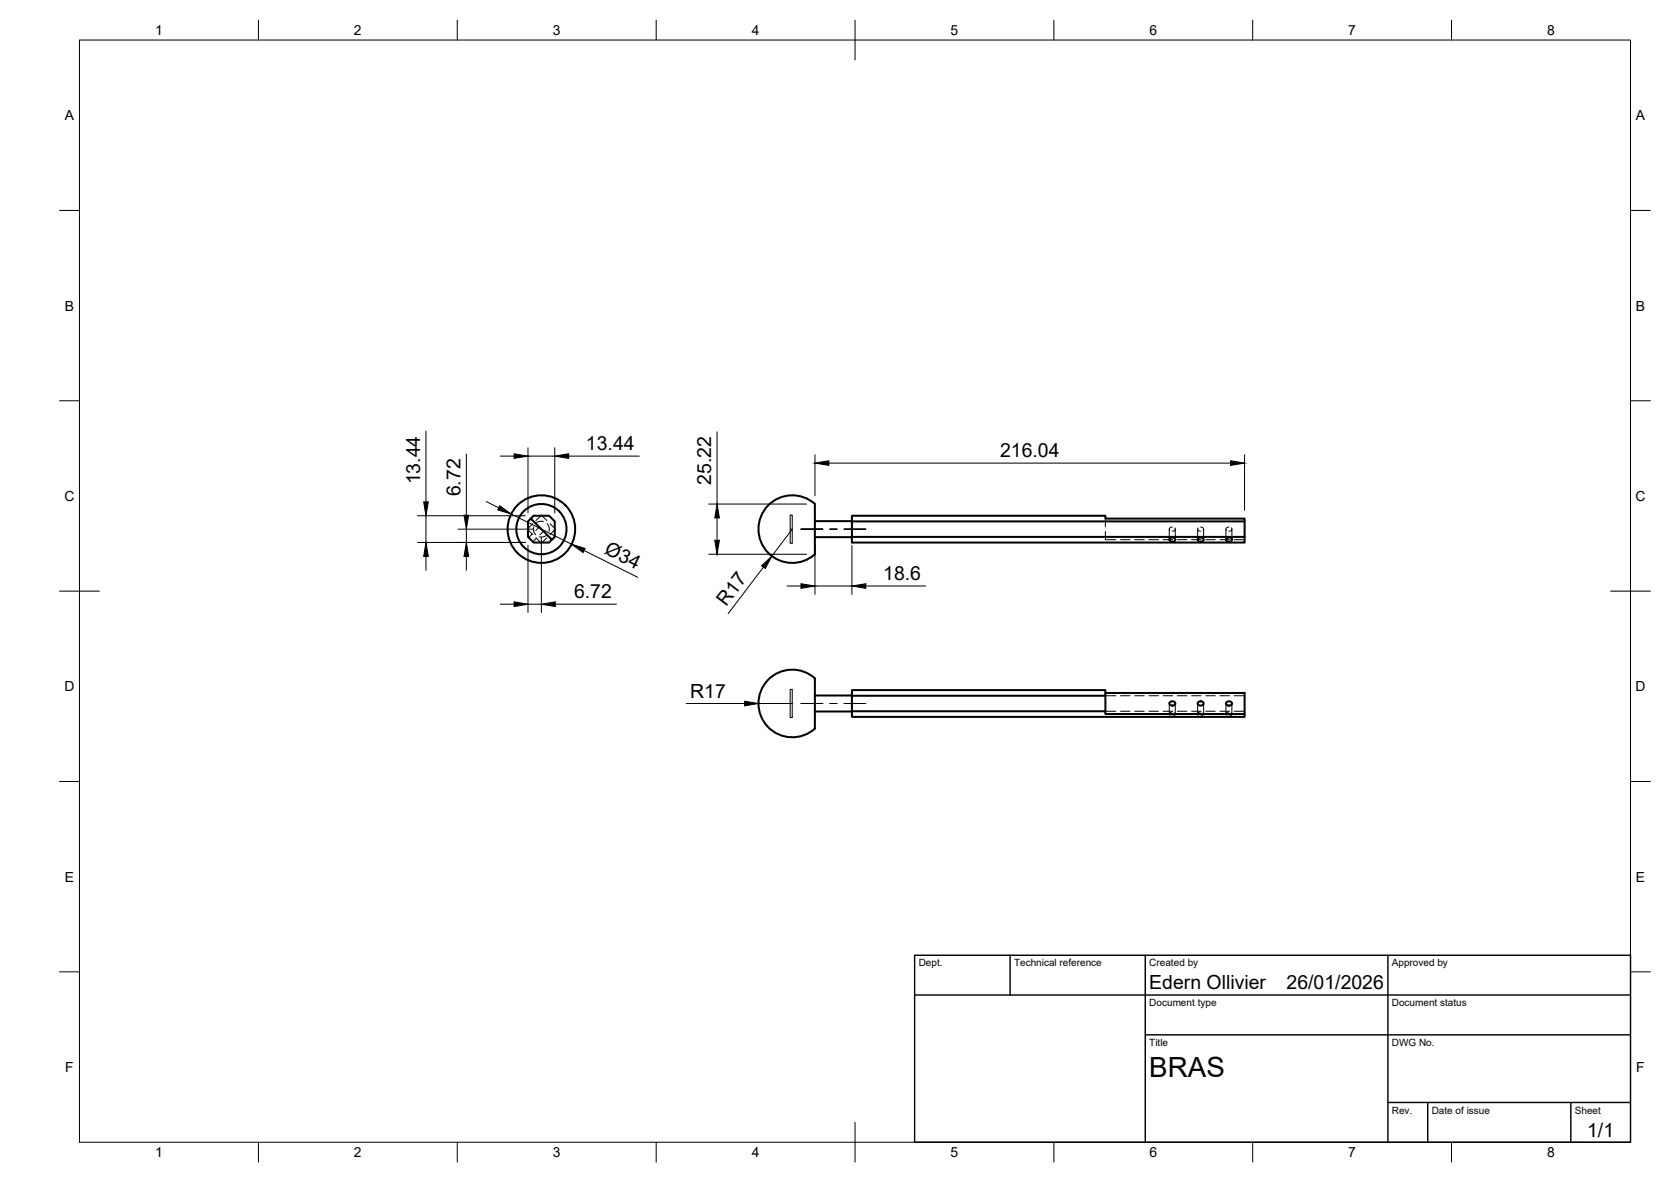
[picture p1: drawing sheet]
<svg xmlns="http://www.w3.org/2000/svg" width="420mm" height="297mm" viewBox="0 0 420 297" stroke-linecap="round" stroke-linejoin="round" font-family="sans-serif">
<!-- layer: Visible -->
<g fill="none" stroke="#000" stroke-width=".51">
<path d="M133.5 130.3l5.3 5.3-.7 .7h-3.9l-1.4-1.4v-3.9l1.4-1.4h3.9l1.4 1.4v3.9l-.7 .7M193.1 127.1a8.3 8.3 0 0 1 11.8-.3v12.3a8.4 8.4 0 0 1-11.8-.2 8.4 8.4 0 0 1 0-11.8zM204.9 131h9.3M204.9 135h9.3M214.2 131h98.7v3.9h-98.7zM214.2 131v-1.4h63.7v.7h35v.7M214.2 134.9v1.4h98.7v-1.4M294.2 135.2a.65 .65 0 0 1 1-.1 .65 .65 0 0 1 .1 .9 .65 .65 0 0 1-.9 .1 .65 .65 0 0 1-.2-.9zM301.4 135.2a.65 .65 0 0 1 .9-.1 .65 .65 0 0 1 .1 .9 .65 .65 0 0 1-.9 .1 .65 .65 0 0 1-.1-.9zM308.5 135.2a.65 .65 0 0 1 .9-.1 .65 .65 0 0 1 .2 .9 .65 .65 0 0 1-1 .1 .65 .65 0 0 1-.1-.9zM193.1 170.9a8.3 8.3 0 0 1 11.8-.3v12.4a8.4 8.4 0 0 1-11.8-.3 8.4 8.4 0 0 1 0-11.8zM204.9 174.8h9.3"/>
<path d="M204.9 178.8h9.3M214.2 178.7h63.7v.7h35v.8h-98.7zM214.2 174.8v3.9M277.9 174.8h-63.7v-1.4h63.7v5.3M277.9 174.1h35v5.3M294.2 176.4a.65 .65 0 0 1 1-.2 .65 .65 0 0 1 .1 1 .65 .65 0 0 1-.9 .1 .65 .65 0 0 1-.2-.9zM301.4 176.4a.65 .65 0 0 1 .9-.2 .65 .65 0 0 1 .1 1 .65 .65 0 0 1-.9 .1 .65 .65 0 0 1-.1-.9zM308.5 176.4a.65 .65 0 0 1 .9-.2 .65 .65 0 0 1 .2 1 .65 .65 0 0 1-1 .1 .65 .65 0 0 1-.1-.9z"/>
<circle cx="136.1" cy="133" r="6.3"/>
<circle cx="136.1" cy="133" r="8.5"/>
</g>
<!-- layer: Hidden -->
<g fill="none" stroke="#000" stroke-width=".25">
<path d="M133.8 134.2l-.9 .9M133.9 131.6l-1.3 1.4 1.3 1.3M134.2 132.4v1.2l.5 .8M134.8 135.2l1.3 1.3 1.4-1.3M134.8 130.8l1.3-1.4 1.4 1.4M134.9 135.3l-.9 .9M135.6 132.4l-.9 1M136.7 131l-1.3 .1-.7 .5M136.7 133.5l-1 .9M137.5 134.4l-.9 .5h-1M137.5 131.6l.6 1-.1 .9M138.3 131.6l1.4 1.4-1.4 1.3"/>
<path d="M198.7 129.4h.5v7.1h-.5zM198.7 133h.5M277.9 133.6v2h2.7M277.9 130.3v2.1M281.7 135.6h2.4M285.3 135.6h2.4M288.9 135.6h2.4M292.5 135.6h2.4M294 133v2.6M294.8 132.4l-.3 .1a.46 .46 0 0 0-.4 .3 .46 .46 0 0 0 .1 .5M295.4 132.7a.55 .55 0 0 1 0 .6 .55 .55 0 0 1-.6 .2M295.5 133v2.6"/>
<path d="M296 135.6h2.4M299.6 135.6h2.4M301.1 133v2.6M301.3 132.7h-.1a.55 .55 0 0 0 .1 .6 .55 .55 0 0 0 .6 .2M301.9 132.4l.2 .1a.48 .48 0 0 1 .5 .2 .48 .48 0 0 1-.1 .6M302.6 133v2.6M303.2 135.6h2.4M306.7 135.6h2.4M308.3 133v2.6M309 132.4l-.3 .1a.46 .46 0 0 0-.4 .3 .46 .46 0 0 0 .1 .5M309.6 132.7a.56 .56 0 0 1 0 .6 .56 .56 0 0 1-.6 .2M309.8 133v2.6"/>
<path d="M310.3 135.6h2.6M198.7 173.3h.5v7h-.5zM198.7 176.8h.5M277.9 174.8h2.7M277.9 178.7h2.7M281.7 174.8h2.4M281.7 178.7h2.4M285.3 174.8h2.4M285.3 178.7h2.4M288.9 174.8h2.4M288.9 178.7h2.4M292.5 174.8h2.4"/>
<path d="M292.5 178.7h2.4M294 176.8v2.6M294.8 178.9l-.4 .1a.45 .45 0 0 0-.2 .8M295.4 179.1a.54 .54 0 0 1 0 .7 .54 .54 0 0 1-.6 .2M295.5 176.8v2.6M296 174.8h2.4M296 178.7h2.4M299.6 174.8h2.4M299.6 178.7h2.4M301.1 176.8v2.6M301.9 178.9h-.1a.51 .51 0 0 0-.6 .3 .51 .51 0 0 0 .1 .6M302.5 179.1a.54 .54 0 0 1 0 .7 .54 .54 0 0 1-.6 .2"/>
<path d="M302.6 176.8v2.6M303.2 174.8h2.4M303.2 178.7h2.4M306.7 174.8h2.4M306.7 178.7h2.4M308.3 176.8v2.6M309 178.9l-.3 .1a.47 .47 0 0 0-.4 .2 .47 .47 0 0 0 .1 .6M309.6 179.1a.55 .55 0 0 1 0 .7 .55 .55 0 0 1-.6 .2M309.8 176.8v2.6M310.3 174.8h2.6M310.3 178.7h2.6"/>
</g>
<!-- layer: BORDER -->
<g fill="none" stroke="#000" stroke-width=".25">
<path d="M20 10.1h390v276.9h-390zM65 5.1v5M115 5.1v5M165 5.1v5M215 5.1v10M265 5.1v5M315 5.1v5M365 5.1v5M15 52.9h5M410 52.9h5M15 100.7h5M410 100.7h5"/>
<path d="M15 148.6h10M405 148.6h10M15 196.4h5M410 196.4h5M15 244.2h5M410 244.2h5M65 287v5M115 287v5M165 287v5M215 282.1v9.9M265 287v5M315 287v5"/>
<path d="M365 287v5"/>
</g>
<!-- layer: TITLEBLOCK -->
<path d="M230 240.1h180v46.9h-180zM230 250h180M254 240.1v9.9M288 240.1v46.9M349 240.1v46.9M288 260.1h122M349 277.1h61M359 277.1v9.9M395 277.1v9.9" fill="none" stroke="#000" stroke-width=".36"/>
<!-- layer: Smart Centers -->
<path d="M201.4 133h5.5M206.9 133h-5.5h5.5M208.7 133h1.8M212.2 133h5.5M201.4 176.8h5.5M208.7 176.8h1.8M212.2 176.8h5.5" fill="none" stroke="#000" stroke-width=".25"/>
<!-- layer: FD_Dimensions -->
<g fill="none" stroke="#000" stroke-width=".25">
<path d="M107.1 108.3v17.8M117.3 114.1v15.4M125.8 114.6h3.5M132.8 112.5v16.4M132.8 114.6h6.7M139.5 112.5v16.4M143 114.6h17.7M180.3 108.5v18.2M204.9 114.3v10.3M208.4 116.4h101M312.9 114.3v13.9M105 136.3h27.1"/>
<path d="M105 129.6h27.1M107.1 129.6v6.7M107.1 139.8v3.5M115.1 133h18.9M117.3 133v3.3M117.3 139.8v3.5M122.3 126l3.1 1.6M128.5 129.2l15.2 7.6M132.8 137v16.9M136.1 135.1v18.8M146.9 138.3l13.5 6.8M178.2 139.3h24.6"/>
<path d="M178.2 126.7h24.6M180.3 130.2v5.6M199.2 133l-5.1 6.7M204.9 137.1v12.3M214.2 137.1v12.3M125.8 151.8h3.5M132.8 151.8h3.3M139.6 151.8h15.4M192 142.5l-8.9 11.7M197.9 147.3h3.5M204.9 147.3h9.3M217.7 147.3h15.1"/>
<path d="M172.6 176.8h14.6M190.7 176.8h8.5"/>
</g>
<g fill="#000" stroke="#000" stroke-width=".25">
<path d="M129.3 114l3.5 .6-3.5 .6zM139.5 114.6l3.5-.6v1.2zM204.9 116.4l3.5-.6v1.2zM309.4 115.8l3.5 .6-3.5 .6zM107.1 136.3l.6 3.5h-1.2zM106.5 126.1h1.2l-.6 3.5zM117.3 136.3l.5 3.5h-1.1zM116.7 129.5h1.1l-.5 3.5zM125.6 127.1l2.9 2.1-3.4-1.1zM143.7 136.8l3.4 1-.5 1.1zM179.7 135.8h1.2l-.6 3.5zM180.3 126.7l.6 3.5h-1.2z"/>
<path d="M129.3 151.2l3.5 .6-3.5 .6zM136.1 151.8l3.5-.6v1.2zM191.5 142.2l2.6-2.5-1.7 3.2zM201.4 146.7l3.5 .6-3.5 .6zM214.2 147.3l3.5-.6v1.2zM187.2 176.2l3.5 .6-3.5 .6z"/>
</g>
<text font-size="7" x="289" y="270.6">BRAS</text>
<g font-size="4.9">
<text x="147.3" y="113.2">13.44</text>
<text x="251.5" y="114.9">216.04</text>
<text x="105.6" y="121.7" transform="rotate(-90 105.6 121.7)">13.44</text>
<text x="115.8" y="124.8" transform="rotate(-90 115.8 124.8)">6.72</text>
<text x="178.8" y="121.9" transform="rotate(-90 178.8 121.9)">25.22</text>
<text x="151.7" y="139.1" transform="rotate(27 151.7 139.1)">Ø34</text>
<text x="222.1" y="145.8">18.6</text>
<text x="144.3" y="150.4">6.72</text>
<text x="182.6" y="152.6" transform="rotate(-53 182.6 152.6)">R17</text>
<text x="173.6" y="175.4">R17</text>
<text x="289" y="248.5">Edern Ollivier</text>
<text x="323.5" y="248.5">26/01/2026</text>
<text x="399.1" y="285.7">1/1</text>
</g>
<g font-size="3.5">
<text x="39" y="8.8">1</text>
<text x="89" y="8.8">2</text>
<text x="139" y="8.8">3</text>
<text x="189" y="8.8">4</text>
<text x="239" y="8.8">5</text>
<text x="289" y="8.8">6</text>
<text x="339" y="8.8">7</text>
<text x="389" y="8.8">8</text>
<text x="16.3" y="30.2">A</text>
<text x="411.3" y="30.2">A</text>
<text x="16.3" y="78">B</text>
<text x="411.3" y="78">B</text>
<text x="16.2" y="125.9">C</text>
<text x="411.2" y="125.9">C</text>
<text x="16.2" y="173.7">D</text>
<text x="411.2" y="173.7">D</text>
<text x="16.3" y="221.6">E</text>
<text x="411.3" y="221.6">E</text>
<text x="16.4" y="269.4">F</text>
<text x="411.4" y="269.4">F</text>
<text x="39" y="290.8">1</text>
<text x="89" y="290.8">2</text>
<text x="139" y="290.8">3</text>
<text x="189" y="290.8">4</text>
<text x="239" y="290.8">5</text>
<text x="289" y="290.8">6</text>
<text x="339" y="290.8">7</text>
<text x="389" y="290.8">8</text>
</g>
<g font-size="2.5">
<text x="231" y="242.9">Dept.</text>
<text x="255" y="242.9">Technical reference</text>
<text x="289" y="242.9">Created by</text>
<text x="350" y="242.9">Approved by</text>
<text x="289" y="252.8">Document type</text>
<text x="350" y="252.8">Document status</text>
<text x="289" y="262.9">Title</text>
<text x="350" y="262.9">DWG No.</text>
<text x="350" y="279.9">Rev.</text>
<text x="360" y="279.9">Date of issue</text>
<text x="396" y="279.9">Sheet</text>
</g>
</svg>
